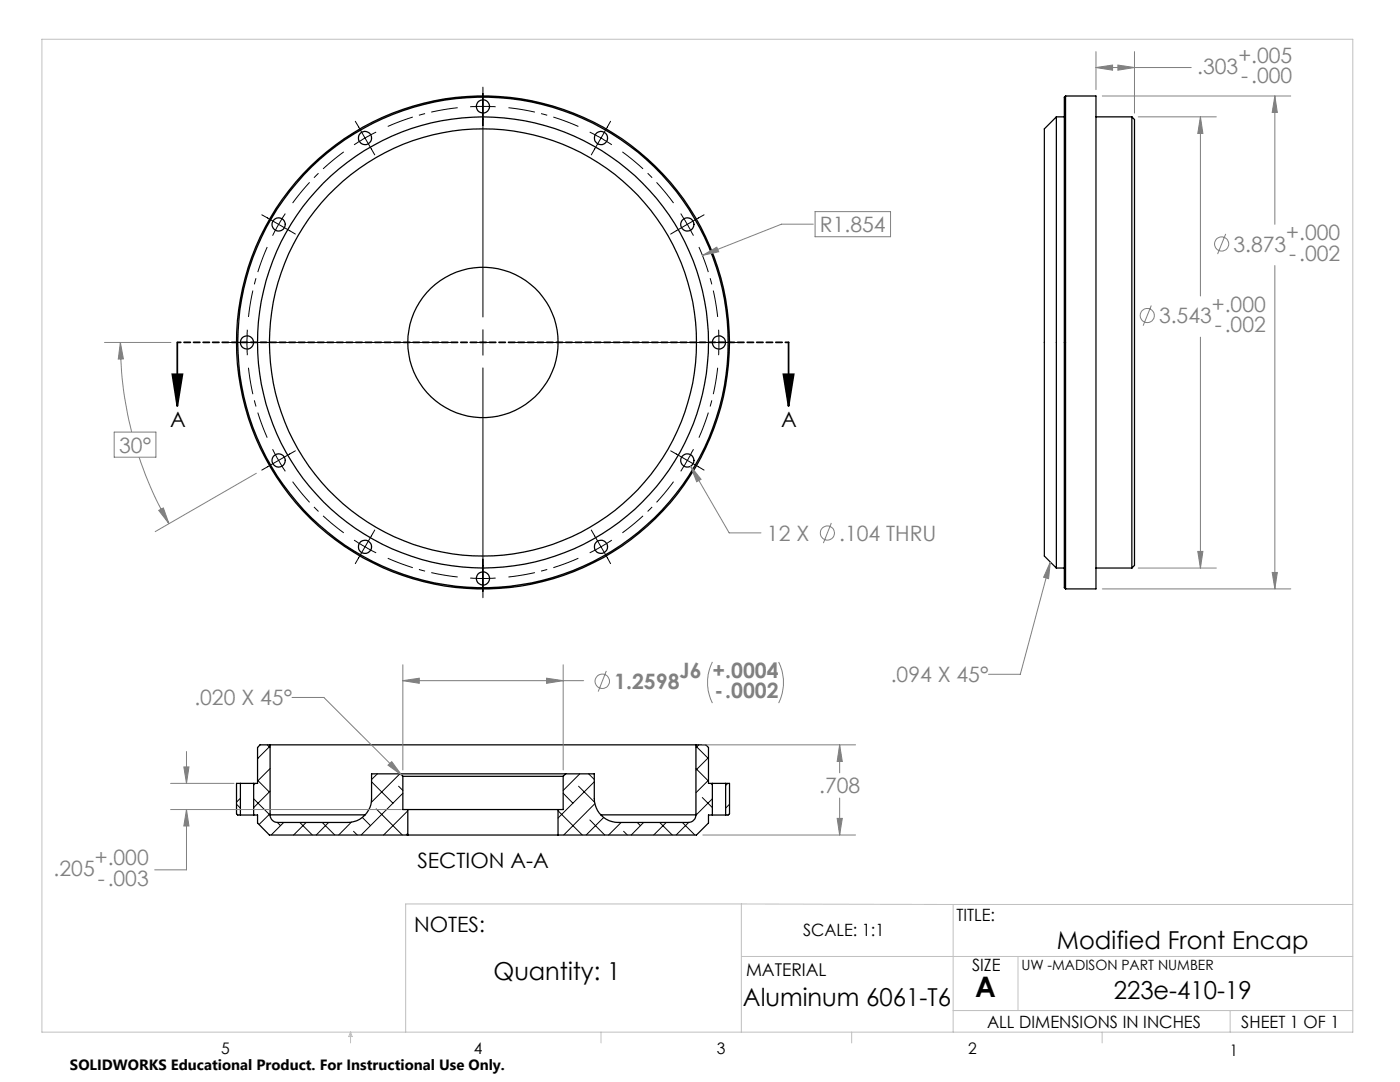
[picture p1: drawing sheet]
<svg xmlns="http://www.w3.org/2000/svg" width="279mm" height="216mm" viewBox="0 0 279 216" stroke-linecap="round" stroke-linejoin="round" font-family="sans-serif">
<g fill="none" stroke="#c0c0c0" stroke-width=".2">
<path d="M8.4 7.8h261.6v198.2h-261.6zM148 180.4v25.6M148 180.4h-67v25.6M148 190.9h122M148 180.4l42.2 .1M190.2 180.5v25.5M190.2 180.5h79.8M203.2 190.9v10.7M70 206v2.1M70 206l.3 .8h-.7zM119.9 206v2.1M170 206v2.1"/>
<path d="M190.2 201.6h79.8M220 206v2.1M245.5 201.6v4.4"/>
</g>
<g fill="none" stroke="#000" stroke-width=".25">
<path d="M212.7 19.2h6v98.3h-6M212.7 19.2v98.3M212.7 19.2l-.3 .2v97.9l.3 .2M210.8 23.3v90M210.8 23.3l-2.4 2.4v85.2l2.4 2.4M210.8 23.3h1.6M218.7 23.3h7.2M225.9 23.3l.5 .5v89l-.5 .5M225.9 23.3v90M210.8 113.3h1.6M218.7 113.3h7.2M48 156.3h2.6"/>
<path d="M48 156.3h-.8v6.1l.2 .2h.6M48 156.3v6.3M50.6 156.3v6.3M53.9 148.6h85M53.9 148.6h-2l-.5 .6v7.1h-.8M53.9 148.6v14M79.9 154.4h-5.7v4.9a4.8 4.8 0 0 1-4.8 4.8h-14a1.51 1.51 0 0 1-1.5-1.5M79.9 154.4h33M79.9 154.4l.5 .5M80.4 154.9h32M80.4 154.9v6.6h1M112.4 154.9v6.6h-1"/>
<path d="M112.9 154.4h5.7v4.9a4.8 4.8 0 0 0 4.8 4.8h14a1.57 1.57 0 0 0 1.5-1.5M112.9 154.4l-.5 .5M138.9 148.6h2l.5 .6v7.1h.8M138.9 148.6v14M142.2 156.3h2.6M142.2 156.3v6.3M144.8 156.3v6.3M144.8 156.3h.8v6.1l-.3 .2h-.5M48 162.6h2.6M50.6 162.6h.8v1.6l2.4 2.4h27.6M53.9 162.6h19M81.4 161.5h30"/>
<path d="M81.4 166.6h30M81.4 161.5v5.1M111.4 161.5v5.1M119.9 162.6h19M142.2 162.6h2.6M142.2 162.6h-.8v1.6l-2.4 2.4h-27.6"/>
<circle cx="72.8" cy="27.5" r="1.31"/>
<circle cx="96.4" cy="21.2" r="1.32"/>
<circle cx="119.9" cy="27.5" r="1.31"/>
<circle cx="55.6" cy="44.8" r="1.32"/>
<circle cx="137.2" cy="44.8" r="1.32"/>
<circle cx="49.3" cy="68.3" r="1.32"/>
<circle cx="96.4" cy="68.3" r="42.6"/>
<circle cx="96.4" cy="68.3" r="15"/>
<circle cx="96.4" cy="68.3" r="48.9"/>
<circle cx="96.4" cy="68.3" r="45"/>
<circle cx="96.4" cy="68.3" r="49.2"/>
<circle cx="143.5" cy="68.3" r="1.32"/>
<circle cx="55.6" cy="91.9" r="1.32"/>
<circle cx="137.2" cy="91.9" r="1.32"/>
<circle cx="72.8" cy="109.1" r="1.32"/>
<circle cx="96.4" cy="115.4" r="1.31"/>
<circle cx="119.9" cy="109.1" r="1.32"/>
</g>
<g fill="none" stroke="#000" stroke-width=".2">
<path d="M96.4 17.4v45.9M70.9 24.2l1.9 3.4M72.8 27.6l-2.1 1.3M72.8 27.6l2 3.3M75.1 26.4l-2.3 1.2M93.8 21.3h5.1M117.7 26.4l2.2 1.2M119.9 27.6l2.2 1.3M119.9 27.6l-1.9 3.3M121.8 24.2l-1.9 3.4M52.2 42.9l3.4 1.9M55.6 44.8l-1.2 2.2"/>
<path d="M55.6 44.8l3.3 1.9M56.9 42.6l-1.3 2.2M135.9 42.6l1.3 2.2M137.2 44.8l1.2 2.2M137.2 44.8l-3.4 1.9M140.5 42.9l-3.3 1.9M45.4 68.3h45.9M49.4 65.8v5.1M93.8 68.3h5.1M96.4 65.8v5.1M96.4 73.4v45.9M101.5 68.3h45.9"/>
<path d="M143.4 65.8v5.1M54.4 89.6l1.2 2.3M55.6 91.9l1.3 2.2M55.6 91.9l-3.4 1.9M58.9 90l-3.3 1.9M133.8 90l3.4 1.9M137.2 91.9l-1.3 2.2M137.2 91.9l3.3 1.9M138.4 89.6l-1.2 2.3M70.7 107.8l4.4 2.5M74.8 105.8l-3.9 6.7M93.8 115.4h5.1"/>
<path d="M118 105.8l3.8 6.7M122.1 107.8l-4.4 2.5M48 159.3l-.8 .8M50.6 159.4l3.3 3.3M50.9 156.3l-.3 .3M51.4 155.7l2.3 2.3M51.4 151.2l.1 .1M53.3 148.6l.6 .6M53.9 148.9l-2.5 2.5M53.9 153.4l-2.5 2.5M53.9 157.9l-3.3 3.2M74.2 156l4.2 4.3"/>
<path d="M75.3 154.4l-1.1 1.1M79.6 156.9l.8 .8M79.8 154.4l-5.7 5.7M80.4 158.3l-8.3 8.3M112.4 158.3l1.9 2M115.5 156.9l3.2 3.2M115.7 154.4l-3.3 3.3M117.5 154.4l1.1 1.1M118.6 156l-7.2 7.2M138.9 153.4l2.5 2.5M138.9 148.9l2.4 2.4M139.5 148.6l-.6 .6"/>
<path d="M140.2 159.1l2 2M141.4 151.2l-2.5 2.5M141.4 155.7l-2.5 2.5M141.9 156.3l.3 .3M142.2 159.4l-3.3 3.3M145.2 156.3l-.4 .4M47.2 160.5l.8 .8M53.9 162.3l-2.2 2.2M55.4 164.1l.6 .6M56.6 164.1l-2.5 2.5M59.8 164.1l2.5 2.5M61.1 164.1l-2.5 2.5"/>
<path d="M64.3 164.1l2.5 2.5M65.6 164.1l-2.5 2.5M70.1 164l-2.5 2.6M70.6 165.9l.7 .7M72.3 163.1l1.6 1.6M75.1 161.4l5.2 5.2M81.4 161.8l-4.8 4.8M81.4 166.3l-.3 .3M111.4 161.8l4.8 4.8M117.7 163.6l3 3M118.7 160.4l-6.2 6.2M120.5 163.1l-3.5 3.5"/>
<path d="M124 164.1l-2.5 2.5M124.5 165.9l.7 .7M127.2 164.1l.6 .6M128.4 164.1l-2.4 2.5M131.7 164.1l2.5 2.5M133 164.1l-2.5 2.5M136.2 164.1l2.5 2.5M137.4 164.1l-2.5 2.5M138.9 162.3l.1 .2M145.6 160.5l-.8 .8"/>
</g>
<g fill="none" stroke="#808080" stroke-width=".2">
<path d="M218.7 13.5l3.3-.5v1zM218.7 10.3v7.6M218.7 13.5h19M220 19.2h37.6M223.1 13l3.3 .5-3.3 .5zM226.4 10.3v12.3M254.4 19.2l.5 3.2h-1zM254.4 19.2v25.6M227.2 23.3h15.5M239.6 23.3l.5 3.3h-1.1zM239.6 23.3v35.8M140.2 51l2.9-1.7 .3 .9z"/>
<path d="M162.3 44.7h-6.3l-15.8 6.3M162.7 42.2h15v5h-15zM244.6 46.7l-1.6 4M254.4 53v64.5M20.8 68.3h13.3M24 68.3l.6 3.3h-1zM24 68.3l.1 1.2a69.2 69.2 0 0 0 2.2 16.7M229.8 61l-1.7 4M239.6 67.3v46M22.8 86.2h8.3v5h-8.3zM27.8 91.2a70.1 70.1 0 0 0 5.9 13.3M51.2 94.4l-20.2 11.7"/>
<path d="M137.8 93l2.1 2.6-.9 .5zM137.8 93l7.7 13.3h6.4M31.7 101.8l.9-.4 1.1 3.1zM165.9 104.4l-1.6 4M209.6 112.1l-.3 3.4-1-.3zM209.6 112.1l-6 22.4h-6.3M220 117.5h37.6M227.2 113.3h15.5M239 110h1.1l-.5 3.3zM253.9 114.2h1l-.5 3.3zM58.3 139.2h6.3l15.6 15.5M80.4 135.8l3.3-.5v1z"/>
<path d="M80.4 132.6v21M80.4 135.8h36.1M109.1 135.3l3.3 .5-3.3 .5zM112.4 132.6v21M121 133.9l-1.6 4.1M142.2 132.1a9.3 9.3 0 0 0 0 8.2M155.4 132.1a9.3 9.3 0 0 1 0 8.2M34 156.3h12.7M36.7 153h1l-.5 3.3zM37.2 150v6.3M77.4 152.7l.8-.7 2 2.7zM140.2 148.6h30.5"/>
<path d="M167.6 148.6l.5 3.3h-1zM167.6 148.6v5.6M167.6 159.2v7.4M34 161.5h46.1M37.2 161.5l.5 3.3h-1zM37.2 161.5v12.1h-6.3M140.3 166.6h30.4M167.1 163.3h1l-.5 3.3z"/>
<circle cx="243.8" cy="48.7" r="1.41"/>
<circle cx="229" cy="63" r="1.41"/>
<circle cx="165.1" cy="106.4" r="1.41"/>
<circle cx="120.2" cy="136" r="1.44"/>
</g>
<path d="M68.6 30.3a47.1 47.1 0 0 0-10.2 10.2M91.3 21.5a47.1 47.1 0 0 0-13.9 3.7M115.4 25.2a47.1 47.1 0 0 0-13.9-3.7M53.3 49.3a47.1 47.1 0 0 0-3.7 13.9M134.4 40.5a47.1 47.1 0 0 0-10.2-10.2M49.6 73.4a47.1 47.1 0 0 0 3.7 13.9M143.2 63.2a47.1 47.1 0 0 0-3.7-13.9M58.4 96.1a47.1 47.1 0 0 0 10.2 10.2M139.5 87.3a47.1 47.1 0 0 0 3.7-13.9M77.4 111.4a47.1 47.1 0 0 0 13.9 3.7M101.5 115.1a47.1 47.1 0 0 0 13.9-3.7M124.2 106.3a47.1 47.1 0 0 0 10.2-10.2" fill="none" stroke="#000" stroke-width=".2" stroke-dasharray="15.2 1.3 1.3 1.3" stroke-dashoffset="9.9" stroke-linecap="butt"/>
<path d="M34.4 74.7h2l-1 6.3zM35.4 68.3v12.7M156.4 74.7h2l-1 6.3zM157.4 68.3v12.7" fill="none" stroke="#000" stroke-width=".35"/>
<path d="M157.4 68.3h-122" fill="none" stroke="#000" stroke-width=".35" stroke-dasharray="1.3 .6" stroke-dashoffset=".6"/>
<path d="M156.4 74.7h2l-1 6.3zM34.4 74.7h2l-1 6.3z" fill="#000"/>
<g fill="#808080">
<path d="M24 68.3l.6 3.3h-1zM31.7 101.8l.9-.4 1.1 3.1z"/>
<path d="M140.2 51l3.2-.8-.3-.9zM137.8 93l1.2 3.1 .9-.5zM218.7 13.5l3.3-.5v1zM223.1 13l3.3 .5-3.3 .5zM239.6 23.3l.5 3.3h-1.1zM239 110h1.1l-.5 3.3zM254.4 19.2l.5 3.2h-1zM253.9 114.2h1l-.5 3.3zM209.6 112.1l-.3 3.4-1-.3zM37.2 161.5l.5 3.3h-1zM36.7 153h1l-.5 3.3zM77.4 152.7l.8-.7 2 2.7zM167.1 163.3h1l-.5 3.3zM167.6 148.6l.5 3.3h-1z"/>
<path d="M109.1 135.3l3.3 .5-3.3 .5zM80.4 135.8l3.3-.5v1z"/>
</g>
<text font-size="5.6" x="194.6" y="199">A</text>
<g font-size="4.9">
<text x="210.9" y="189.4">Modified Front Encap</text>
<text x="98.5" y="195.5">Quantity: 1</text>
<text x="148.3" y="200.8">Aluminum 6061-T6</text>
<text x="222.3" y="199.4">223e-410-19</text>
</g>
<g font-size="4.2" fill="#808080">
<text x="238.9" y="14.8">.303</text>
<text x="247.1" y="12.6">+.005</text>
<text x="247.7" y="16.7">-.000</text>
<text x="163.6" y="46.3">R1.854</text>
<text x="256.7" y="47.9">+.000</text>
<text x="246.2" y="50.2">3.873</text>
<text x="257.3" y="52">-.002</text>
<text x="231.3" y="64.5">3.543</text>
<text x="241.9" y="62.2">+.000</text>
<text x="242.4" y="66.3">-.002</text>
<text x="23.8" y="90.3">30°</text>
<text x="153.1" y="107.9">12 X</text>
<text x="167.5" y="107.9">.104 THRU</text>
<text x="122.6" y="137.5">1.2598</text>
<text x="135.6" y="135.3">J6 +.0004</text>
<text x="177.8" y="136.1">.094 X 45°</text>
<text x="38.8" y="140.7">.020 X 45°</text>
<text x="142.6" y="139.4">-.0002</text>
<text x="163.5" y="158.3">.708</text>
<text x="18.9" y="172.6">+.000</text>
<text x="10.7" y="174.9">.205</text>
<text x="19.5" y="176.7">-.003</text>
</g>
<g font-size="4.2">
<text x="33.9" y="85.3">A</text>
<text x="155.9" y="85.3">A</text>
<text x="83.3" y="173.2">SECTION A-A</text>
<text x="82.6" y="185.9">NOTES:</text>
</g>
<text font-size="3.5" x="148.9" y="194.7">MATERIAL</text>
<g font-size="3.4">
<text x="190.9" y="183.8">TITLE:</text>
<text x="160.3" y="186.8">SCALE: 1:1</text>
<text x="194" y="193.8">SIZE</text>
<text x="197" y="205.1">ALL DIMENSIONS IN INCHES</text>
<text x="247.7" y="205.1">SHEET 1 OF 1</text>
</g>
<g font-size="3.2">
<text x="44.2" y="210.4">5</text>
<text x="94.6" y="210.3">4</text>
<text x="143.1" y="210.4">3</text>
<text x="193.2" y="210.3">2</text>
<text x="245.4" y="210.6">1</text>
</g>
<text font-size="3" x="14" y="213.5">SOLIDWORKS Educational Product. For Instructional Use Only.</text>
<text font-size="2.8" x="203.8" y="193.5">UW -MADISON PART NUMBER</text>
</svg>
